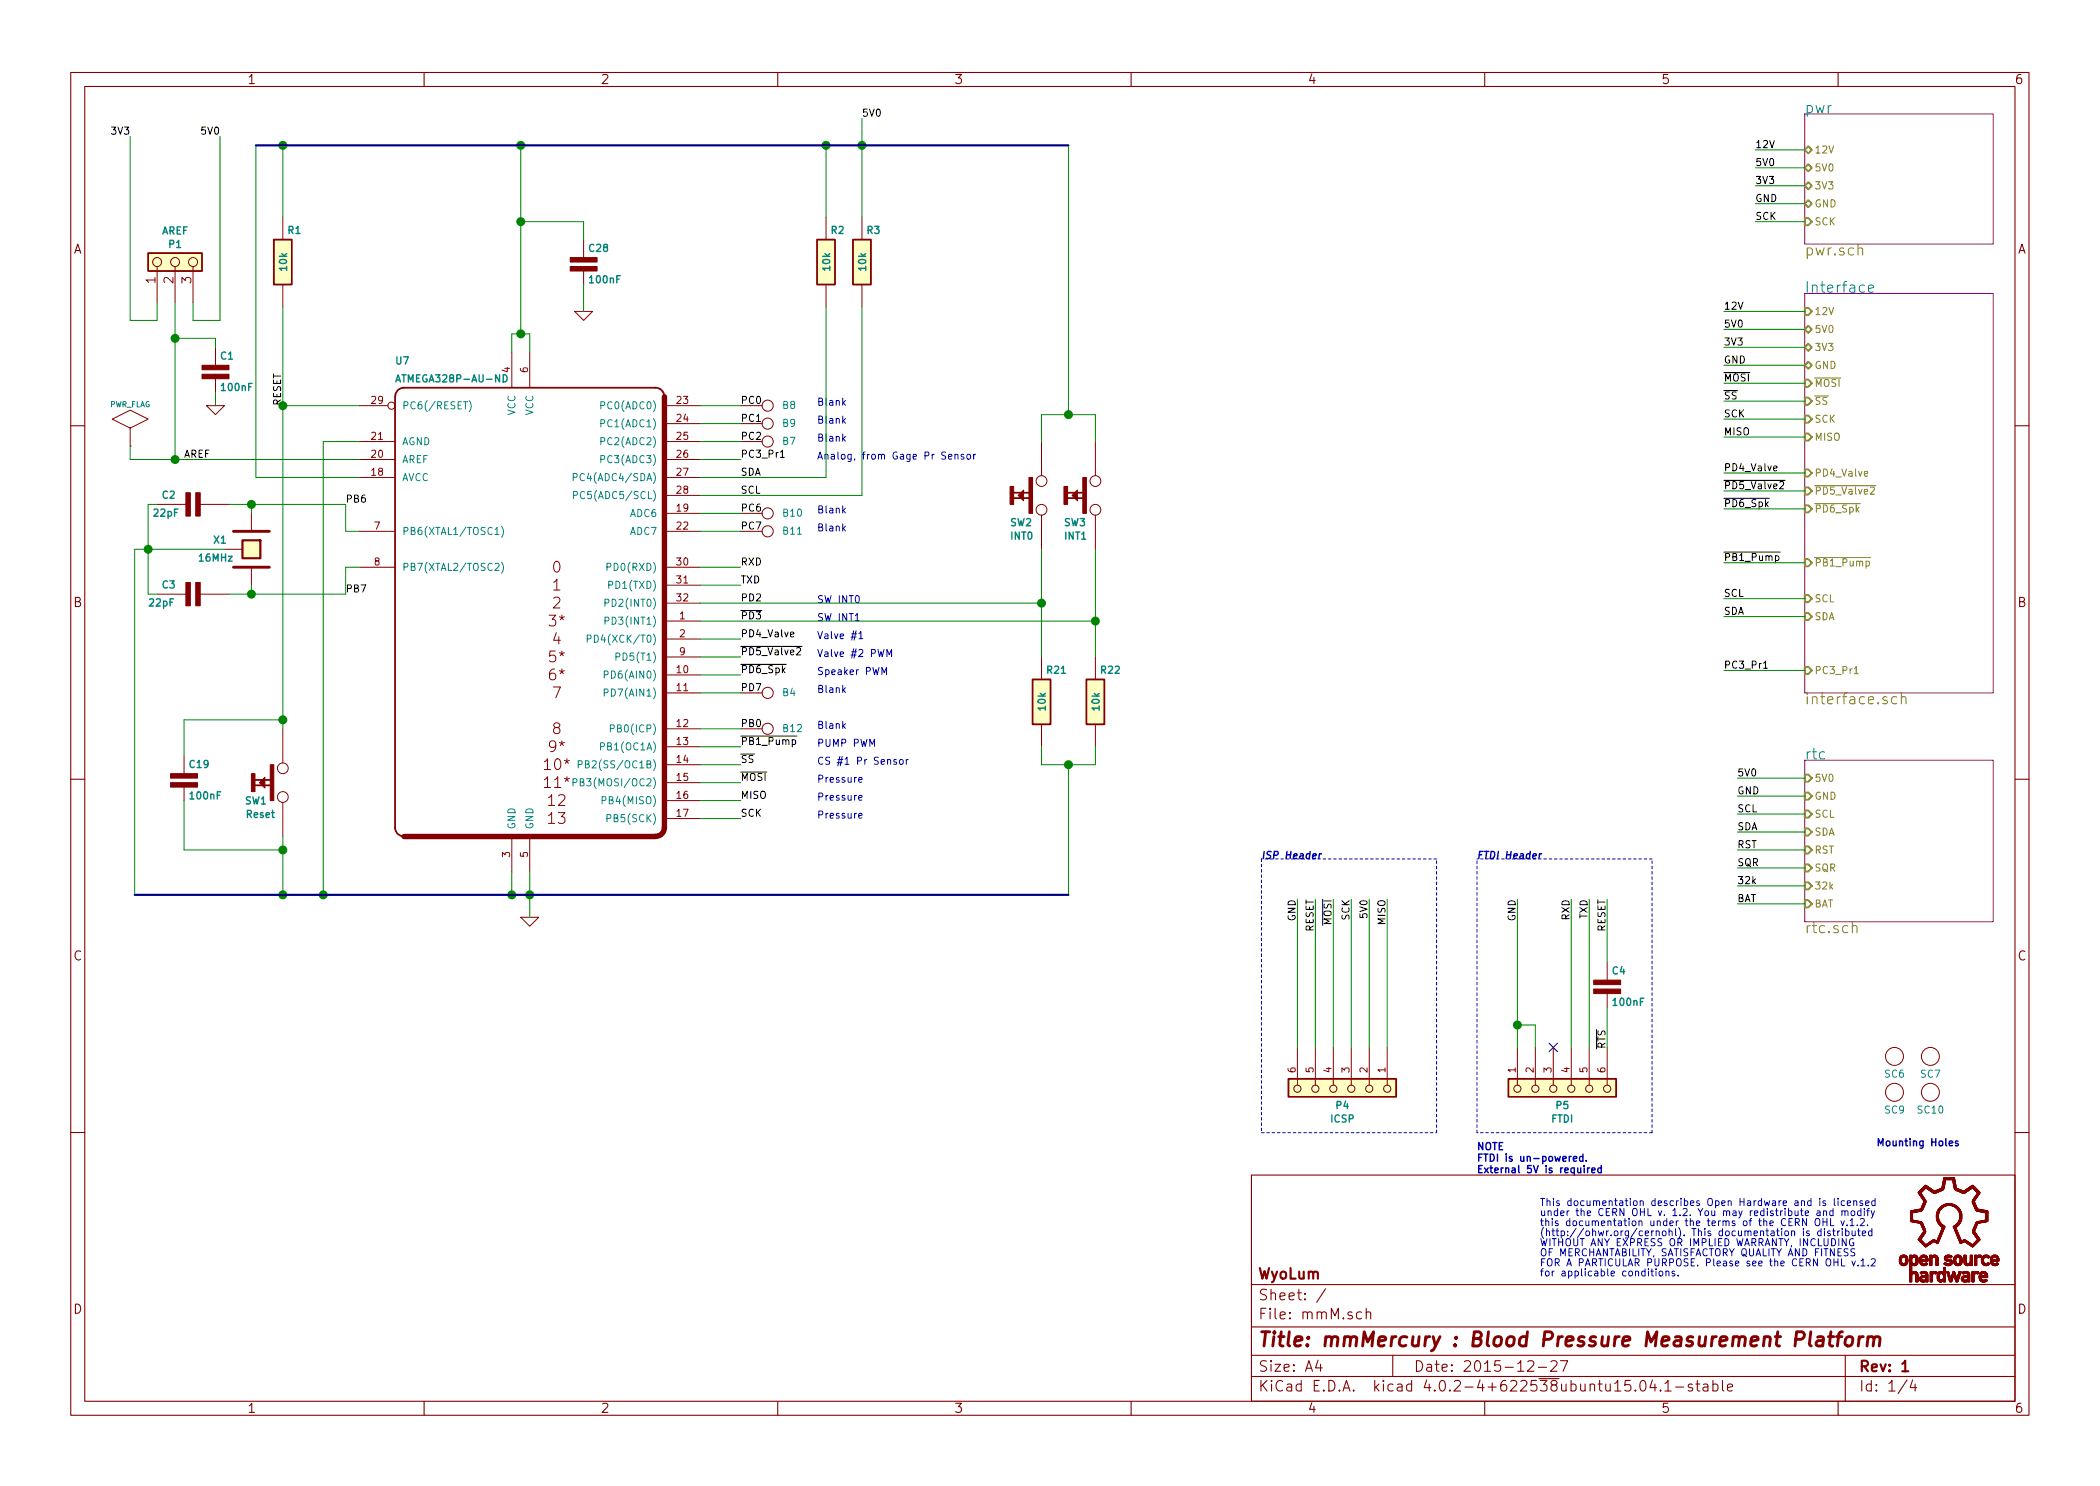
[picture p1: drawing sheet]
EESchema Schematic File Version 2
LIBS:mmM
LIBS:power
LIBS:mmM-cache
EELAYER 25 0
EELAYER END
$Descr A4 11693 8268
encoding utf-8
Sheet 1 4
Title "mmMercury : Blood Pressure Measurement Platform"
Date "2015-12-27"
Rev "1"
Comp "WyoLum"
Comment1 ""
Comment2 ""
Comment3 ""
Comment4 ""
$EndDescr
$Comp
L ISP P4
U 1 1
P 7475 6175
F 0 "P4" V 7450 6175 40  0000 C CNB
F 1 "ICSP" V 7525 6175 40  0000 C CNB
F 2 "mmM:Header_ISP" V 7625 6175 40  0001 C CNN
F 3 "" H 7475 6175 40  0001 C CNN
F 4 "PREC003DAAN-RC" V 7475 6175 40  0001 C CNN "manf#"
	1    7475 6175
	0    1    1    0   
$EndComp
$Comp
L CONN_3 P1
U 1 1
P 975 1325
F 0 "P1" V 950 1325 40  0000 C CNB
F 1 "AREF" V 1025 1325 40  0000 C CNB
F 2 "mmM:ShortLink2" V 1125 1325 40  0001 C CNN
F 3 "" H 975 1325 40  0001 C CNN
	1    975  1325
	0    -1   -1   0   
$EndComp
$Comp
L SW_PUSH SW1
U 1 1
P 1575 4350
F 0 "SW1" V 1475 4500 40  0000 C CNB
F 1 "Reset" V 1400 4475 40  0000 C CNB
F 2 "mmM:SW_PB_V_H" V 1675 4575 40  0001 C CNN
F 3 "" H 1575 4350 40  0001 C CNN
F 4 "FSMRA3JH" V 1575 4350 40  0001 C CNN "manf#"
	1    1575 4350
	0    -1   -1   0   
$EndComp
$Comp
L CRYSTAL X1
U 1 1
P 1400 3050
F 0 "X1" V 1350 2875 40  0000 C CNB
F 1 "16MHz" V 1450 2850 40  0000 C CNB
F 2 "mmM:Xtal_SMD3" H 1300 3100 40  0001 C CNN
F 3 "" H 1400 3050 40  0001 C CNN
F 4 "TSX-3225 16.0000MF09Z-AC3" V 1400 3050 40  0001 C CNN "manf#"
	1    1400 3050
	0    1    1    0   
$EndComp
$Comp
L R_10k R3
U 1 1
P 4800 1450
F 0 "R3" H 4825 1625 40  0000 L CNB
F 1 "10k" V 4805 1450 40  0000 C CNB
F 2 "mmM:r_0805" V 4905 1450 40  0001 C CNN
F 3 "" H 4800 1450 40  0001 C CNN
F 4 "RMCF0805JT10K0" H 4800 1450 40  0001 C CNN "manf#"
	1    4800 1450
	1    0    0    -1  
$EndComp
$Comp
L R_10k R2
U 1 1
P 4600 1450
F 0 "R2" H 4625 1625 40  0000 L CNB
F 1 "10k" V 4605 1450 40  0000 C CNB
F 2 "mmM:r_0805" V 4705 1450 40  0001 C CNN
F 3 "" H 4600 1450 40  0001 C CNN
F 4 "RMCF0805JT10K0" H 4600 1450 40  0001 C CNN "manf#"
	1    4600 1450
	1    0    0    -1  
$EndComp
$Comp
L R_10k R1
U 1 1
P 1575 1450
F 0 "R1" H 1600 1625 40  0000 L CNB
F 1 "10k" V 1580 1450 40  0000 C CNB
F 2 "mmM:r_0805" V 1680 1450 40  0001 C CNN
F 3 "" H 1575 1450 40  0001 C CNN
F 4 "RMCF0805JT10K0" H 1575 1450 40  0001 C CNN "manf#"
	1    1575 1450
	1    0    0    -1  
$EndComp
$Comp
L C1 C3
U 1 1
P 1075 3300
F 0 "C3" V 1025 3125 40  0000 L CNB
F 1 "22pF" V 1125 3050 40  0000 L CNB
F 2 "mmM:c_0603" V 1125 3350 40  0001 C CNN
F 3 "" H 1075 3300 40  0001 C CNN
F 4 "CL10C220JB8NNNC" V 1075 3300 40  0001 C CNN "manf#"
	1    1075 3300
	0    1    1    0   
$EndComp
$Comp
L C1 C2
U 1 1
P 1075 2800
F 0 "C2" V 1025 2625 40  0000 L CNB
F 1 "22pF" V 1125 2575 40  0000 L CNB
F 2 "mmM:c_0603" V 1125 2850 40  0001 C CNN
F 3 "" H 1075 2800 40  0001 C CNN
F 4 "CL10C220JB8NNNC" V 1075 2800 40  0001 C CNN "manf#"
	1    1075 2800
	0    1    1    0   
$EndComp
Text Notes 4550 3450 0    40   ~ 0
SW INT1
Text Notes 10450 6375 0    40   ~ 8
Mounting Holes
Text Label 9775 825  0    40   ~ 0
12V
$Sheet
S 10050 1625 1050 2225
U 50B2116F
F0 "Interface" 60
F1 "interface.sch" 60
F2 "SCK" I L 10050 2325 40 
F3 "MISO" I L 10050 2425 40 
F4 "12V" I L 10050 1725 40 
F5 "GND" B L 10050 2025 40 
F6 "5V0" B L 10050 1825 40 
F7 "~PD5_Valve" I L 10050 2725 40 
F8 "~MOSI" I L 10050 2125 40 
F9 "~SS" I L 10050 2225 40 
F10 "PC3_Pr1" I L 10050 3725 40 
F11 "3V3" B L 10050 1925 40 
F12 "~PB1_Pump" I L 10050 3125 40 
F13 "PD4_Valve2" I L 10050 2625 40 
F14 "~PD6_Spk" I L 10050 2825 40 
F15 "SCL" I L 10050 3325 40 
F16 "SDA" I L 10050 3425 40 
$EndSheet
NoConn ~ 8650 5825
Text Label 9600 1925 0    40   ~ 0
3V3
Text Notes 4550 4550 0    40   ~ 0
Pressure
Text Notes 4550 4450 0    40   ~ 0
Pressure
Text Notes 4550 4350 0    40   ~ 0
Pressure
Text Notes 4550 4250 0    40   ~ 0
CS #1 Pr Sensor
Text Notes 4550 4150 0    40   ~ 0
PUMP PWM
Text Notes 4550 4050 0    40   ~ 0
Blank
Text Notes 4550 3850 0    40   ~ 0
Blank
Text Notes 4550 3750 0    40   ~ 0
Speaker PWM
Text Notes 4550 3650 0    40   ~ 0
Valve #2 PWM
Text Notes 4550 3550 0    40   ~ 0
Valve #1
Text Notes 4550 3350 0    40   ~ 0
SW INT0
Text Label 9600 3125 0    40   ~ 0
~PB1_Pump
Text Label 9600 1725 0    40   ~ 0
12V
Text Label 9600 1825 0    40   ~ 0
5V0
Text Label 9600 2125 0    40   ~ 0
~MOSI
Text Label 9600 2225 0    40   ~ 0
~SS
Text Label 9600 2325 0    40   ~ 0
SCK
Text Label 9600 2425 0    40   ~ 0
MISO
Text Label 9600 3725 0    40   ~ 0
PC3_Pr1
Text Label 9600 2725 0    40   ~ 0
~PD5_Valve
Text Label 9600 2025 0    40   ~ 0
GND
Text Notes 8225 4775 0    40   Italic 8
FTDI Header
Text Notes 7025 4775 0    40   Italic 8
ISP Header
Text Label 7225 5000 3    40   ~ 0
GND
Text Label 7725 5000 3    40   ~ 0
MISO
Text Label 7625 5000 3    40   ~ 0
5V0
Text Label 7525 5000 3    40   ~ 0
SCK
Text Label 7425 5000 3    40   ~ 0
~MOSI
Text Label 7325 5000 3    40   ~ 0
RESET
Text Label 8450 5000 3    40   ~ 0
GND
Text Label 8850 5000 3    40   ~ 0
TXD
Text Label 8750 5000 3    40   ~ 0
RXD
Text Label 8950 5000 3    40   ~ 0
RESET
$Comp
L CONN_6 P5
U 1 1
P 8700 6175
F 0 "P5" V 8675 6175 40  0000 C CNB
F 1 "FTDI" V 8750 6175 40  0000 C CNB
F 2 "mmM:Header_FTDI" H 8700 6175 40  0001 C CNN
F 3 "" H 8700 6175 40  0001 C CNN
F 4 "PREC006SAAN-RC" V 8700 6175 40  0001 C CNN "manf#"
	1    8700 6175
	0    -1   1    0   
$EndComp
Text Label 8950 5725 3    40   ~ 0
~RTS
Text Label 9775 1225 0    40   ~ 0
SCK
Text Label 9775 1125 0    40   ~ 0
GND
Text Label 9775 1025 0    40   ~ 0
3V3
Text Label 9775 925  0    40   ~ 0
5V0
$Sheet
S 10050 625  1050 725 
U 4FC07407
F0 "pwr" 60
F1 "pwr.sch" 60
F2 "SCK" I L 10050 1225 40 
F3 "GND" B L 10050 1125 40 
F4 "3V3" B L 10050 1025 40 
F5 "5V0" B L 10050 925 40 
F6 "12V" B L 10050 825 40 
$EndSheet
$Sheet
S 10050 4225 1050 900 
U 4E1FEA4E
F0 "rtc" 60
F1 "rtc.sch" 60
F2 "GND" I L 10050 4425 40 
F3 "SDA" I L 10050 4625 40 
F4 "SCL" I L 10050 4525 40 
F5 "5V0" I L 10050 4325 40 
F6 "RST" I L 10050 4725 40 
F7 "32k" I L 10050 4925 40 
F8 "BAT" I L 10050 5025 40 
F9 "SQR" I L 10050 4825 40 
$EndSheet
Text Label 1025 2550 0    40   ~ 0
AREF
Text Label 1925 3300 0    40   ~ 0
PB7
Text Label 1925 2800 0    40   ~ 0
PB6
$Comp
L GND #PWR01
U 1 1
P 2950 5100
F 0 "#PWR01" H 2950 5100 30  0001 C CNN
F 1 "GND" H 2950 5030 30  0001 C CNN
F 2 "" H 2950 5100 40  0001 C CNN
F 3 "" H 2950 5100 40  0001 C CNN
	1    2950 5100
	1    0    0    -1  
$EndComp
Text Label 9675 5025 0    40   ~ 0
BAT
Text Label 9675 4925 0    40   ~ 0
32k
Text Label 9675 4825 0    40   ~ 0
SQR
Text Label 9675 4725 0    40   ~ 0
RST
Text Label 9675 4425 0    40   ~ 0
GND
Text Label 9675 4625 0    40   ~ 0
SDA
Text Label 9675 4525 0    40   ~ 0
SCL
Text Label 9675 4325 0    40   ~ 0
5V0
Text Label 1575 2250 1    40   ~ 0
RESET
Text Label 4125 3650 0    40   ~ 0
~PD5_Valve
Text Label 4125 3750 0    40   ~ 0
~PD6_Spk
Text Label 4125 3450 0    40   ~ 0
~PD3
Text Label 4125 4050 0    40   ~ 0
PB0
Text Label 4125 4150 0    40   ~ 0
~PB1_Pump
Text Label 4125 2250 0    40   ~ 0
PC0
Text Label 4125 2350 0    40   ~ 0
PC1
Text Label 4125 2450 0    40   ~ 0
PC2
Text Label 4125 2550 0    40   ~ 0
PC3_Pr1
Text Label 4125 3150 0    40   ~ 0
RXD
Text Label 4125 3250 0    40   ~ 0
TXD
Text Label 4125 3350 0    40   ~ 0
PD2
Text Label 4125 3850 0    40   ~ 0
PD7
Text Label 4125 3550 0    40   ~ 0
PD4_Valve
Text Label 4800 650  0    40   ~ 0
5V0
Text Label 4125 2650 0    40   ~ 0
SDA
Text Label 4125 2750 0    40   ~ 0
SCL
Text Label 4125 4250 0    40   ~ 0
~SS
Text Label 4125 4350 0    40   ~ 0
~MOSI
Text Label 4125 4550 0    40   ~ 0
SCK
Text Label 4125 4450 0    40   ~ 0
MISO
$Comp
L ATMEGA328-AU-ND U7
U 1 1
P 2900 3250
F 0 "U7" H 2200 4475 40  0000 L BNB
F 1 "ATMEGA328P-AU-ND" H 2200 4375 40  0000 L BNB
F 2 "mmM:TQFP32" H 3425 1675 40  0001 C CNN
F 3 "" H 2900 3250 40  0000 C CNN
F 4 "ATMEGA328-AU" H 2900 3250 40  0001 C CNN "manf#"
	1    2900 3250
	1    0    0    -1  
$EndComp
Text Notes 4550 2250 0    40   ~ 0
Blank
Text Notes 4550 2350 0    40   ~ 0
Blank
$Comp
L PWR_FLAG #FLG02
U 1 1
P 725 2475
F 0 "#FLG02" H 725 2745 30  0001 C CNN
F 1 "PWR_FLAG" H 725 2705 30  0000 C CNN
F 2 "" H 725 2475 40  0000 C CNN
F 3 "" H 725 2475 40  0000 C CNN
	1    725  2475
	1    0    0    -1  
$EndComp
Text Notes 4550 2450 0    40   ~ 0
Blank
Text Notes 4550 2550 0    40   ~ 0
Analog, from Gage Pr Sensor
Text Notes 4550 2850 0    40   ~ 0
Blank
Text Notes 4550 2950 0    40   ~ 0
Blank
$Comp
L I_O B8
U 1 1
P 4275 2250
F 0 "B8" H 4355 2250 40  0000 L CNN
F 1 "PC0" H 4275 2305 30  0001 C CNN
F 2 "mmM:I_O" H 4275 2250 40  0001 C CNN
F 3 "" H 4275 2250 40  0000 C CNN
	1    4275 2250
	1    0    0    -1  
$EndComp
$Comp
L I_O B9
U 1 1
P 4275 2350
F 0 "B9" H 4355 2350 40  0000 L CNN
F 1 "PC1" H 4275 2405 30  0001 C CNN
F 2 "mmM:I_O" H 4275 2350 40  0001 C CNN
F 3 "" H 4275 2350 40  0000 C CNN
	1    4275 2350
	1    0    0    -1  
$EndComp
$Comp
L I_O B10
U 1 1
P 4275 2850
F 0 "B10" H 4355 2850 40  0000 L CNN
F 1 "PC6" H 4275 2905 30  0001 C CNN
F 2 "mmM:I_O" H 4275 2850 40  0001 C CNN
F 3 "" H 4275 2850 40  0000 C CNN
	1    4275 2850
	1    0    0    -1  
$EndComp
$Comp
L I_O B11
U 1 1
P 4275 2950
F 0 "B11" H 4355 2950 40  0000 L CNN
F 1 "PC7" H 4275 3005 30  0001 C CNN
F 2 "mmM:I_O" H 4275 2950 40  0001 C CNN
F 3 "" H 4275 2950 40  0000 C CNN
	1    4275 2950
	1    0    0    -1  
$EndComp
Text Label 4125 2850 0    40   ~ 0
PC6
Text Label 4125 2950 0    40   ~ 0
PC7
$Comp
L I_O B12
U 1 1
P 4275 4050
F 0 "B12" H 4355 4050 40  0000 L CNN
F 1 "PB0" H 4275 4105 30  0001 C CNN
F 2 "mmM:I_O" H 4275 4050 40  0001 C CNN
F 3 "" H 4275 4050 40  0000 C CNN
	1    4275 4050
	1    0    0    -1  
$EndComp
$Comp
L SW_PUSH SW2
U 1 1
P 5800 2750
F 0 "SW2" V 5650 2925 40  0000 R CNB
F 1 "INT0" V 5575 2925 40  0000 R CNB
F 2 "mmM:SW_PB_V_H" H 5800 2750 40  0001 C CNN
F 3 "" H 5800 2750 40  0000 C CNN
F 4 "FSMRA3JH" H 5800 2750 40  0001 C CNN "manf#"
	1    5800 2750
	0    -1   -1   0   
$EndComp
$Comp
L SW_PUSH SW3
U 1 1
P 6100 2750
F 0 "SW3" V 5950 2925 40  0000 R CNB
F 1 "INT1" V 5875 2925 40  0000 R CNB
F 2 "mmM:SW_PB_V_H" H 6100 2750 40  0001 C CNN
F 3 "" H 6100 2750 40  0000 C CNN
F 4 "FSMRA3JH" H 6100 2750 40  0001 C CNN "manf#"
	1    6100 2750
	0    -1   -1   0   
$EndComp
$Comp
L R_10k R22
U 1 1
P 6100 3900
F 0 "R22" H 6125 4075 40  0000 L CNB
F 1 "10k" V 6105 3900 40  0000 C CNB
F 2 "mmM:r_0805" V 6205 3900 40  0001 C CNN
F 3 "" H 6100 3900 40  0001 C CNN
F 4 "RMCF0805JT10K0" H 6100 3900 10  0001 C CNN "manf#"
	1    6100 3900
	1    0    0    -1  
$EndComp
$Comp
L R_10k R21
U 1 1
P 5800 3900
F 0 "R21" H 5825 4075 40  0000 L CNB
F 1 "10k" V 5805 3900 40  0000 C CNB
F 2 "mmM:r_0805" V 5905 3900 40  0001 C CNN
F 3 "" H 5800 3900 40  0001 C CNN
F 4 "RMCF0805JT10K0" H 5800 3900 40  0001 C CNN "manf#"
	1    5800 3900
	1    0    0    -1  
$EndComp
$Comp
L C C28
U 1 1
P 3250 1450
F 0 "C28" H 3275 1525 40  0000 L CNB
F 1 "100nF" H 3275 1350 40  0000 L CNB
F 2 "mmM:c_0805" H 3250 1450 40  0001 C CNN
F 3 "" H 3250 1450 40  0000 C CNN
F 4 "CL21B104KCC5PNC" H 3250 1450 40  0001 C CNN "manf#"
	1    3250 1450
	1    0    0    -1  
$EndComp
$Comp
L GND #PWR03
U 1 1
P 3250 1725
F 0 "#PWR03" H 3250 1725 30  0001 C CNN
F 1 "GND" H 3250 1655 30  0001 C CNN
F 2 "" H 3250 1725 40  0001 C CNN
F 3 "" H 3250 1725 40  0001 C CNN
	1    3250 1725
	1    0    0    -1  
$EndComp
Text Label 1225 750  2    40   ~ 0
5V0
Text Label 725  750  2    40   ~ 0
3V3
$Comp
L I_O B4
U 1 1
P 4275 3850
F 0 "B4" H 4355 3850 40  0000 L CNN
F 1 "PB0" H 4275 3905 30  0001 C CNN
F 2 "mmM:I_O" H 4275 3850 40  0001 C CNN
F 3 "" H 4275 3850 40  0000 C CNN
	1    4275 3850
	1    0    0    -1  
$EndComp
$Comp
L SCREW SC6
U 1 1
P 10550 5875
F 0 "SC6" H 10550 5775 40  0000 C CNN
F 1 "SCREW" H 10550 5975 40  0001 C CNN
F 2 "mmM:vite_3mm" H 10550 6075 40  0001 C CNN
F 3 "" H 10550 5875 40  0001 C CNN
	1    10550 5875
	1    0    0    -1  
$EndComp
$Comp
L SCREW SC9
U 1 1
P 10550 6075
F 0 "SC9" H 10550 5975 40  0000 C CNN
F 1 "SCREW" H 10550 6175 40  0001 C CNN
F 2 "mmM:vite_3mm" H 10550 6275 40  0001 C CNN
F 3 "" H 10550 6075 40  0001 C CNN
	1    10550 6075
	1    0    0    -1  
$EndComp
$Comp
L SCREW SC7
U 1 1
P 10750 5875
F 0 "SC7" H 10750 5775 40  0000 C CNN
F 1 "SCREW" H 10750 5975 40  0001 C CNN
F 2 "mmM:vite_3mm" H 10750 6075 40  0001 C CNN
F 3 "" H 10750 5875 40  0001 C CNN
	1    10750 5875
	1    0    0    -1  
$EndComp
$Comp
L SCREW SC10
U 1 1
P 10750 6075
F 0 "SC10" H 10750 5975 40  0000 C CNN
F 1 "SCREW" H 10750 6175 40  0001 C CNN
F 2 "mmM:vite_3mm" H 10750 6275 40  0001 C CNN
F 3 "" H 10750 6075 40  0001 C CNN
	1    10750 6075
	1    0    0    -1  
$EndComp
$Comp
L I_O B7
U 1 1
P 4275 2450
F 0 "B7" H 4355 2450 40  0000 L CNN
F 1 "PC1" H 4275 2505 30  0001 C CNN
F 2 "mmM:I_O" H 4275 2450 40  0001 C CNN
F 3 "" H 4275 2450 40  0000 C CNN
	1    4275 2450
	1    0    0    -1  
$EndComp
Text Notes 8225 6525 0    40   ~ 8
NOTE\nFTDI is un-powered.\nExternal 5V is required
Text Label 9600 2625 0    40   ~ 0
PD4_Valve
Text Label 9600 2825 0    40   ~ 0
~PD6_Spk
Text Label 9600 3425 0    40   ~ 0
SDA
Text Label 9600 3325 0    40   ~ 0
SCL
$Comp
L GND #PWR04
U 1 1
P 1200 2250
F 0 "#PWR04" H 1200 2250 30  0001 C CNN
F 1 "GND" H 1200 2180 30  0001 C CNN
F 2 "" H 1200 2250 40  0001 C CNN
F 3 "" H 1200 2250 40  0001 C CNN
	1    1200 2250
	1    0    0    -1  
$EndComp
$Comp
L C C1
U 1 1
P 1200 2050
F 0 "C1" H 1225 2125 40  0000 L CNB
F 1 "100nF" H 1225 1950 40  0000 L CNB
F 2 "mmM:c_0805" H 1200 2050 40  0001 C CNN
F 3 "" H 1200 2050 40  0000 C CNN
F 4 "CL21B104KCC5PNC" H 1200 2250 40  0001 L CNN "manf#"
	1    1200 2050
	1    0    0    -1  
$EndComp
$Comp
L C C4
U 1 1
P 8950 5475
F 0 "C4" H 8975 5550 40  0000 L CNB
F 1 "100nF" H 8975 5375 40  0000 L CNB
F 2 "mmM:c_0805" H 8950 5475 40  0001 C CNN
F 3 "" H 8950 5475 40  0000 C CNN
F 4 "CL21B104KCC5PNC" H 8950 5675 40  0001 L CNN "manf#"
	1    8950 5475
	1    0    0    -1  
$EndComp
$Comp
L C C19
U 1 1
P 1025 4325
F 0 "C19" H 1050 4400 40  0000 L CNB
F 1 "100nF" H 1050 4225 40  0000 L CNB
F 2 "mmM:c_0805" H 1025 4325 40  0001 C CNN
F 3 "" H 1025 4325 40  0000 C CNN
F 4 "CL21B104KCC5PNC" H 1025 4325 40  0001 C CNN "manf#"
	1    1025 4325
	1    0    0    -1  
$EndComp
$Comp
L OSHW-LOGO M1
U 1 1
P 10850 6825
F 0 "M1" H 10850 6825 40  0001 C CNN
F 1 "OSHW-LOGO" H 10850 6825 40  0001 C CNN
F 2 "OSHW-LOGO" H 10880 6975 20  0001 C CNN
F 3 "" H 10850 6825 40  0000 C CNN
	1    10850 6825
	1    0    0    -1  
$EndComp
Text Notes 8575 7100 0    40   ~ 0
This documentation describes Open Hardware and is licensed \nunder the CERN OHL v. 1.2. You may redistribute and modify \nthis documentation under the terms of the CERN OHL v.1.2. \n(http://ohwr.org/cernohl). This documentation is distributed\nWITHOUT ANY EXPRESS OR IMPLIED WARRANTY, INCLUDING \nOF MERCHANTABILITY, SATISFACTORY QUALITY AND FITNESS\nFOR A PARTICULAR PURPOSE. Please see the CERN OHL v.1.2\nfor applicable conditions.
Wire Wire Line
	750  3050 1250 3050
Wire Notes Line
	7025 6300 8000 6300
Wire Wire Line
	9600 3125 10050 3125
Wire Wire Line
	9600 2725 10050 2725
Wire Wire Line
	9600 3725 10050 3725
Wire Wire Line
	9600 2325 10050 2325
Wire Wire Line
	9600 2125 10050 2125
Wire Wire Line
	9600 1725 10050 1725
Wire Wire Line
	725  750  725  1775
Wire Wire Line
	725  1775 875  1775
Wire Wire Line
	875  1775 875  1675
Wire Wire Line
	975  1675 975  2550
Wire Wire Line
	825  3300 875  3300
Wire Wire Line
	825  2800 825  3300
Wire Wire Line
	825  2800 875  2800
Connection ~ 1400 2800
Wire Wire Line
	1275 2800 1925 2800
Wire Wire Line
	8950 5000 8950 5350
Wire Wire Line
	8750 5825 8750 5000
Wire Wire Line
	7625 5825 7625 5000
Wire Wire Line
	7425 5825 7425 5000
Wire Wire Line
	7225 5000 7225 5825
Wire Wire Line
	7325 5825 7325 5000
Wire Wire Line
	7525 5825 7525 5000
Wire Wire Line
	7725 5825 7725 5000
Wire Wire Line
	8450 5000 8450 5825
Wire Wire Line
	8850 5825 8850 5000
Wire Wire Line
	8950 5600 8950 5825
Wire Wire Line
	8550 5825 8550 5700
Wire Wire Line
	9775 1225 10050 1225
Wire Wire Line
	9775 1025 10050 1025
Wire Wire Line
	2950 4850 2950 5100
Wire Wire Line
	3900 2750 4800 2750
Wire Wire Line
	9675 5025 10050 5025
Wire Wire Line
	9675 4925 10050 4925
Wire Wire Line
	9675 4725 10050 4725
Wire Wire Line
	1400 3250 1400 3300
Wire Wire Line
	2000 2950 1925 2950
Wire Wire Line
	1925 2950 1925 2800
Wire Wire Line
	2000 2250 1575 2250
Wire Wire Line
	9675 4625 10050 4625
Wire Wire Line
	9675 4325 10050 4325
Wire Wire Line
	3900 3350 5800 3350
Wire Wire Line
	3900 3550 4125 3550
Connection ~ 1575 800 
Wire Wire Line
	1575 1200 1575 800 
Connection ~ 4800 800 
Wire Wire Line
	3900 2650 4600 2650
Wire Wire Line
	3900 4350 4125 4350
Wire Wire Line
	3900 4250 4125 4250
Wire Wire Line
	4125 4450 3900 4450
Wire Wire Line
	4125 4550 3900 4550
Wire Wire Line
	1575 4650 1575 4975
Wire Wire Line
	4600 2650 4600 1700
Wire Wire Line
	4800 2750 4800 1700
Wire Wire Line
	4600 800  4600 1200
Connection ~ 4600 800 
Wire Wire Line
	3900 3450 6100 3450
Wire Wire Line
	3900 3250 4125 3250
Wire Wire Line
	3900 3150 4125 3150
Wire Wire Line
	3900 2450 4125 2450
Wire Wire Line
	3900 2350 4125 2350
Wire Wire Line
	3900 2250 4125 2250
Wire Wire Line
	3900 4150 4125 4150
Wire Wire Line
	3900 4050 4125 4050
Wire Wire Line
	3900 3850 4125 3850
Wire Wire Line
	3900 3750 4125 3750
Wire Wire Line
	3900 3650 4125 3650
Wire Wire Line
	4800 650  4800 1200
Wire Wire Line
	9675 4525 10050 4525
Wire Wire Line
	9675 4425 10050 4425
Wire Wire Line
	1575 1700 1575 4050
Connection ~ 1575 2250
Wire Wire Line
	1925 3300 1925 3150
Wire Wire Line
	1925 3150 2000 3150
Wire Wire Line
	1400 2850 1400 2800
Wire Wire Line
	4125 2550 3900 2550
Wire Wire Line
	9675 4825 10050 4825
Wire Wire Line
	725  2550 2000 2550
Wire Wire Line
	2900 800  2900 1850
Connection ~ 2900 800 
Wire Wire Line
	9775 925  10050 925 
Wire Wire Line
	9775 1125 10050 1125
Wire Notes Line
	9200 4775 8225 4775
Wire Notes Line
	9200 6300 8225 6300
Wire Wire Line
	8550 5700 8450 5700
Connection ~ 8450 5700
Wire Wire Line
	1275 3300 1925 3300
Connection ~ 1400 3300
Connection ~ 825  3050
Wire Wire Line
	750  3050 750  4975
Connection ~ 1575 4975
Wire Wire Line
	1075 1675 1075 1775
Wire Wire Line
	1075 1775 1225 1775
Wire Wire Line
	1225 1775 1225 750 
Wire Wire Line
	9600 1825 10050 1825
Wire Wire Line
	9600 2225 10050 2225
Wire Wire Line
	9600 2425 10050 2425
Wire Wire Line
	9600 2025 10050 2025
Wire Wire Line
	9600 1925 10050 1925
Wire Wire Line
	10050 825  9775 825 
Wire Notes Line
	8000 4775 7025 4775
Connection ~ 2950 4975
Wire Wire Line
	2850 4975 2850 4850
Connection ~ 2850 4975
Wire Wire Line
	2950 1850 2950 1950
Wire Wire Line
	2850 1850 2950 1850
Wire Wire Line
	2850 1950 2850 1850
Connection ~ 2900 1850
Wire Wire Line
	1425 800  5950 800 
Wire Wire Line
	1425 800  1425 2650
Wire Wire Line
	1425 2650 2000 2650
Wire Wire Line
	725  2475 725  2550
Connection ~ 975  2550
Wire Wire Line
	3900 2850 4125 2850
Wire Wire Line
	3900 2950 4125 2950
Wire Notes Line
	7025 4775 7025 6300
Wire Notes Line
	8000 6300 8000 4775
Wire Notes Line
	8225 6300 8225 4775
Wire Notes Line
	9200 6300 9200 4775
Wire Wire Line
	6100 3050 6100 3650
Wire Wire Line
	5800 3050 5800 3650
Wire Wire Line
	5800 4150 5800 4250
Wire Wire Line
	5800 4250 6100 4250
Wire Wire Line
	6100 4250 6100 4150
Connection ~ 5800 3350
Connection ~ 6100 3450
Wire Wire Line
	5800 2450 5800 2300
Wire Wire Line
	5800 2300 6100 2300
Wire Wire Line
	6100 2300 6100 2450
Wire Wire Line
	5950 4975 5950 4250
Connection ~ 5950 4250
Wire Wire Line
	5950 800  5950 2300
Connection ~ 5950 2300
Wire Wire Line
	3250 1325 3250 1225
Wire Wire Line
	3250 1225 2900 1225
Connection ~ 2900 1225
Wire Wire Line
	3250 1575 3250 1725
Wire Wire Line
	10050 2625 9600 2625
Wire Wire Line
	10050 2825 9600 2825
Wire Wire Line
	10050 3325 9600 3325
Wire Wire Line
	10050 3425 9600 3425
Wire Wire Line
	1200 1925 1200 1875
Wire Wire Line
	1200 1875 975  1875
Connection ~ 975  1875
Wire Wire Line
	1200 2175 1200 2250
Wire Wire Line
	1025 4000 1025 4200
Wire Wire Line
	1025 4000 1575 4000
Connection ~ 1575 4000
Wire Wire Line
	1025 4450 1025 4725
Wire Wire Line
	1025 4725 1575 4725
Connection ~ 1575 4725
Wire Wire Line
	1800 4975 1800 2450
Wire Wire Line
	1800 2450 2000 2450
Wire Wire Line
	750  4975 5950 4975
Connection ~ 1800 4975
Connection ~ -5600 975 
Wire Bus Line
	750  4975 5950 4975
Wire Bus Line
	1425 800  5950 800 
$EndSCHEMATC
